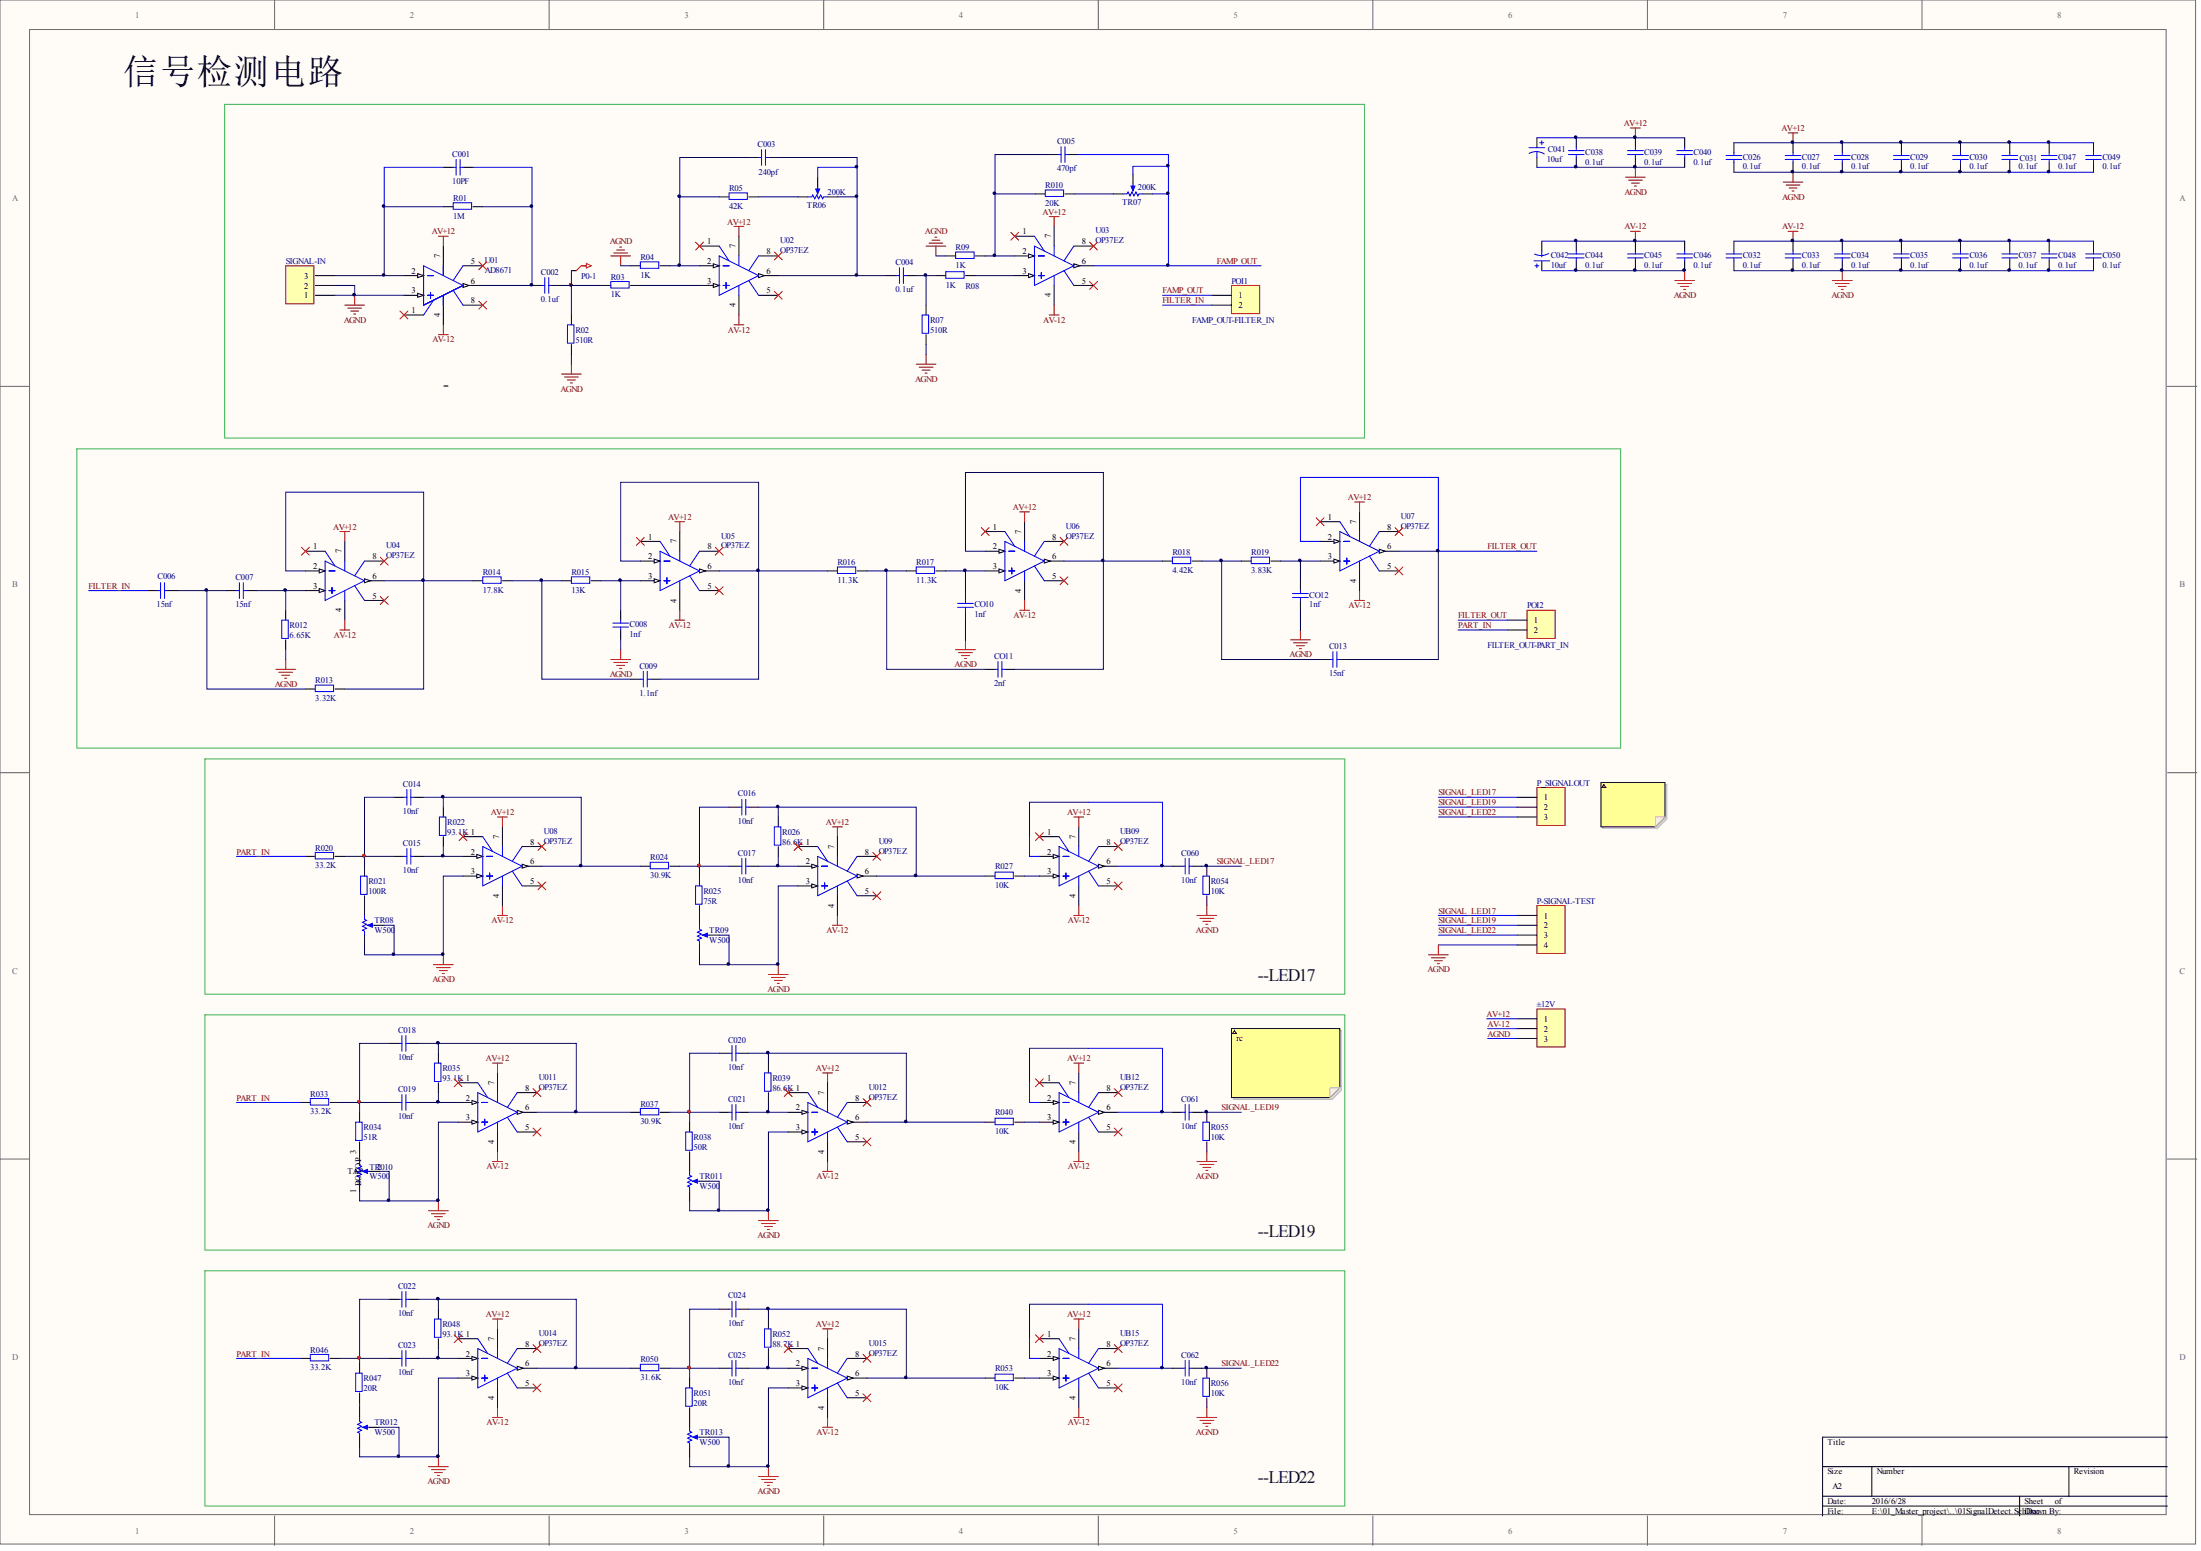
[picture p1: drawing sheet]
# Altium project 01SignalDetect.PrjPcb
1 sheet, 124 parts. Net scope: global (net labels, ports and power ports of the same name join across sheets).
Board file: 01SignalDetect.PcbDoc

## Sheet 01SignalDetect.SchDoc
size A2

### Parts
C001  value 10PF  [CC0805]  (hidden comment: Cap)
C002  value 0.1uf  [CC0805]  (hidden comment: Cap)
C003  value 240pf  [CC0805]  (hidden comment: Cap)
C004  value 0.1uf  [CC0805]  (hidden comment: Cap)
C005  value 470pf  [CC0805]  (hidden comment: Cap)
C006  value 15nf  [CC0805]  (hidden comment: Cap)
C007  value 15nf  [CC0805]  (hidden comment: Cap)
C008  value 1nf  [CC0805]  (hidden comment: Cap)
C009  value 1.1nf  [CC0805]  (hidden comment: Cap)
C013  value 15nf  [CC0805]  (hidden comment: Cap)
C014  value 10nf  [校正电容]  (hidden comment: Cap)
C015  value 10nf  [校正电容]  (hidden comment: Cap)
C016  value 10nf  [校正电容]  (hidden comment: Cap)
C017  value 10nf  [校正电容]  (hidden comment: Cap)
C018  value 10nf  [校正电容]  (hidden comment: Cap)
C019  value 10nf  [校正电容]  (hidden comment: Cap)
C020  value 10nf  [校正电容]  (hidden comment: Cap)
C021  value 10nf  [校正电容]  (hidden comment: Cap)
C022  value 10nf  [校正电容]  (hidden comment: Cap)
C023  value 10nf  [校正电容]  (hidden comment: Cap)
C024  value 10nf  [校正电容]  (hidden comment: Cap)
C025  value 10nf  [校正电容]  (hidden comment: Cap)
C026  value 0.1uf  [CC0805]  (hidden comment: Cap)
C027  value 0.1uf  [CC0805]  (hidden comment: Cap)
C028  value 0.1uf  [CC0805]  (hidden comment: Cap)
C029  value 0.1uf  [CC0805]  (hidden comment: Cap)
C030  value 0.1uf  [CC0805]  (hidden comment: Cap)
C031  value 0.1uf  [CC0805]  (hidden comment: Cap)
C032  value 0.1uf  [CC0805]  (hidden comment: Cap)
C033  value 0.1uf  [CC0805]  (hidden comment: Cap)
C034  value 0.1uf  [CC0805]  (hidden comment: Cap)
C035  value 0.1uf  [CC0805]  (hidden comment: Cap)
C036  value 0.1uf  [CC0805]  (hidden comment: Cap)
C037  value 0.1uf  [CC0805]  (hidden comment: Cap)
C038  value 0.1uf  [CC0805]  (hidden comment: Cap)
C039  value 0.1uf  [CC0805]  (hidden comment: Cap)
C040  value 0.1uf  [CC0805]  (hidden comment: Cap)
C041  value 10uf  [4*4.5 贴片电解电容]  (hidden comment: Cap Pol1)
C042  value 10uf  [4*4.5 贴片电解电容]  (hidden comment: Cap Pol1)
C044  value 0.1uf  [CC0805]  (hidden comment: Cap)
C045  value 0.1uf  [CC0805]  (hidden comment: Cap)
C046  value 0.1uf  [CC0805]  (hidden comment: Cap)
C047  value 0.1uf  [CC0805]  (hidden comment: Cap)
C048  value 0.1uf  [CC0805]  (hidden comment: Cap)
C049  value 0.1uf  [CC0805]  (hidden comment: Cap)
C050  value 0.1uf  [CC0805]  (hidden comment: Cap)
C060  value 10nf  [CC0805]  (hidden comment: Cap)
C061  value 10nf  [CC0805]  (hidden comment: Cap)
C062  value 10nf  [CC0805]  (hidden comment: Cap)
CO10  value 1nf  [CC0805]  (hidden comment: Cap)
CO11  value 2nf  [CC0805]  (hidden comment: Cap)
CO12  value 1nf  [CC0805]  (hidden comment: Cap)
P0-1  测试点  [Text_PAD]  (value not drawn)
P-SIGNAL-TEST  信号处理输出测试点  [HDR1X4]
P_SIGNALOUT  信号处理输出  [HDR1X3H]
POI1  FAMP_OUT-FILTER_IN跳针  [HDR1X2]
POI2  FILTER_OUT-PART_IN跳针  [HDR1X2]
R01  value 1M  [AXIAL-0.4]  (hidden comment: Res2)
R02  value 510R  [0805]  (hidden comment: Res2)
R03  value 1K  [0805]  (hidden comment: Res2)
R04  value 1K  [0805]  (hidden comment: Res2)
R05  value 42K  [0805]  (hidden comment: Res2)
R07  value 510R  [0805]  (hidden comment: Res2)
R08  value 1K  [0805]  (hidden comment: Res2)
R09  value 1K  [0805]  (hidden comment: Res2)
R010  value 20K  [0805]  (hidden comment: Res2)
R012  value 6.65K  [0805]  (hidden comment: Res2)
R013  value 3.32K  [0805]  (hidden comment: Res2)
R014  value 17.8K  [0805]  (hidden comment: Res2)
R015  value 13K  [0805]  (hidden comment: Res2)
R016  value 11.3K  [0805]  (hidden comment: Res2)
R017  value 11.3K  [0805]  (hidden comment: Res2)
R018  value 4.42K  [0805]  (hidden comment: Res2)
R019  value 3.83K  [0805]  (hidden comment: Res2)
R020  value 33.2K  [0805]  (hidden comment: Res2)
R021  value 100R  [0805]  (hidden comment: Res2)
R022  value 93.1K  [0805]  (hidden comment: Res2)
R024  value 30.9K  [0805]  (hidden comment: Res2)
R025  value 75R  [0805]  (hidden comment: Res2)
R026  value 86.6K  [0805]  (hidden comment: Res2)
R027  value 10K  [0805]  (hidden comment: Res2)
R033  value 33.2K  [0805]  (hidden comment: Res2)
R034  value 51R  [0805]  (hidden comment: Res2)
R035  value 93.1K  [0805]  (hidden comment: Res2)
R037  value 30.9K  [0805]  (hidden comment: Res2)
R038  value 50R  [0805]  (hidden comment: Res2)
R039  value 86.6K  [0805]  (hidden comment: Res2)
R040  value 10K  [0805]  (hidden comment: Res2)
R046  value 33.2K  [0805]  (hidden comment: Res2)
R047  value 20R  [0805]  (hidden comment: Res2)
R048  value 93.1K  [0805]  (hidden comment: Res2)
R050  value 31.6K  [0805]  (hidden comment: Res2)
R051  value 20R  [0805]  (hidden comment: Res2)
R052  value 88.7K  [0805]  (hidden comment: Res2)
R053  value 10K  [0805]  (hidden comment: Res2)
R054  value 10K  [0805]  (hidden comment: Res2)
R055  value 10K  [0805]  (hidden comment: Res2)
R056  value 10K  [0805]  (hidden comment: Res2)
SIGNAL-IN  探测器信号输入  [HDR1X3H]
TR06  value 200K  [VR5]  (hidden comment: RPot)
TR07  value 200K  [VR5]  (hidden comment: RPot)
TR08  value W500  [VR5]  (hidden comment: RPot)
TR09  value W500  [VR5]  (hidden comment: RPot)
TR010  value W500  [VR5]  (hidden comment: RPot)
TR011  value W500  [VR5]  (hidden comment: RPot)
TR012  value W500  [VR5]  (hidden comment: RPot)
TR013  value W500  [VR5]  (hidden comment: RPot)
U01  AD8671  [SO-8-N]
U02  OP37EZ  [SO-8-N]
U03  OP37EZ  [SO-8-N]
U04  OP37EZ  [SO-8-N]
U05  OP37EZ  [SO-8-N]
U06  OP37EZ  [SO-8-N]
U07  OP37EZ  [SO-8-N]
U08  OP37EZ  [SO-8-N]
U09  OP37EZ  [SO-8-N]
U011  OP37EZ  [SO-8-N]
U012  OP37EZ  [SO-8-N]
U014  OP37EZ  [SO-8-N]
U015  OP37EZ  [SO-8-N]
UB09  OP37EZ  [SO-8-N]
UB12  OP37EZ  [SO-8-N]
UB15  OP37EZ  [SO-8-N]
±12V  信号处理板连接  [HDR1X3H]

### Blocks framed on the sheet
二阶带通滤波器--LED17: C014 C015 C016 C017 C060 R020 R021 R022 R024 R025 R026 R027 R054 TR08 TR09 U08 U09 UB09
二阶带通滤波器--LED19: C018 C019 C020 C021 C061 R033 R034 R035 R037 R038 R039 R040 R055 TR010 TR011 U011 U012 UB12
二阶带通滤波器--LED22: C022 C023 C024 C025 C062 R046 R047 R048 R050 R051 R052 R053 R056 TR012 TR013 U014 U015 UB15

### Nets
AGND: C008.2 C026.2 C027.2 C028.2 C029.2 C030.2 C031.2 C032.2 C033.2 C034.2 C035.2 C036.2 C037.2 C038.2 C039.2 C040.2 C041.2 C042.1 C044.2 C045.2 C046.2 C047.2 C048.2 C049.2 C050.2 CO10.1 CO12.1 P-SIGNAL-TEST.4 R02.1 R04.1 R07.1 R09.1 R012.1 R054.2 R055.2 R056.2 SIGNAL-IN.1 SIGNAL-IN.2 TR08.1(TOP) TR08.2(TAP) TR09.1(TOP) TR09.2(TAP) TR010.1(TOP) TR010.2(TAP) TR011.1(TOP) TR011.2(TAP) TR012.1(TOP) TR012.2(TAP) TR013.1(TOP) TR013.2(TAP) U01.3(IN+) U08.3(IN+) U09.3(IN+) U011.3(IN+) U012.3(IN+) U014.3(IN+) U015.3(IN+) ±12V.3
AV+12: C026.1 C027.1 C028.1 C029.1 C030.1 C031.1 C038.1 C039.1 C040.1 C041.1 C047.1 C049.1 U01.7(V+) U02.7(V+) U03.7(V+) U04.7(V+) U05.7(V+) U06.7(V+) U07.7(V+) U08.7(V+) U09.7(V+) U011.7(V+) U012.7(V+) U014.7(V+) U015.7(V+) UB09.7(V+) UB12.7(V+) UB15.7(V+) ±12V.1
AV-12: C032.1 C033.1 C034.1 C035.1 C036.1 C037.1 C042.2 C044.1 C045.1 C046.1 C048.1 C050.1 U01.4(V-) U02.4(V-) U03.4(V-) U04.4(V-) U05.4(V-) U06.4(V-) U07.4(V-) U08.4(V-) U09.4(V-) U011.4(V-) U012.4(V-) U014.4(V-) U015.4(V-) UB09.4(V-) UB12.4(V-) UB15.4(V-) ±12V.2
FAMP_OUT: C005.1 POI1.1 TR07.1(TOP) TR07.2(TAP) U03.6(OUT)
FILTER_IN: C006.2 POI1.2
FILTER_OUT: C013.1 POI2.1 U07.2(IN-) U07.6(OUT)
PART_IN: POI2.2 R020.1 R033.1 R046.1
SIGNAL_LED17: C060.2 P-SIGNAL-TEST.1 P_SIGNALOUT.1 R054.1
SIGNAL_LED19: C061.2 P-SIGNAL-TEST.2 P_SIGNALOUT.2 R055.1
SIGNAL_LED22: C062.2 P-SIGNAL-TEST.3 P_SIGNALOUT.3 R056.1
NetC001_1: C001.1 C002.2 R01.2 U01.6(OUT)
NetC001_2: C001.2 R01.1 SIGNAL-IN.3 U01.2(IN-)
NetC002_1: C002.1 P0-1.0 R02.2 R03.1
NetC003_1: C003.1 C004.2 TR06.1(TOP) TR06.2(TAP) U02.6(OUT)
NetC003_2: C003.2 R04.2 R05.1 U02.2(IN-)
NetC004_1: C004.1 R07.2 R08.1
NetC005_2: C005.2 R09.2 R010.1 U03.2(IN-)
NetC006_1: C006.1 C007.2 R013.2
NetC007_1: C007.1 R012.2 U04.3(IN+)
NetC008_1: C008.1 R015.1 U05.3(IN+)
NetC009_1: C009.1 R016.1 U05.2(IN-) U05.6(OUT)
NetC009_2: C009.2 R014.2 R015.2
NetC013_2: C013.2 R018.2 R019.1
NetC014_1: C014.1 R022.2 R024.1 U08.6(OUT)
NetC014_2: C014.2 C015.2 R020.2 R021.2
NetC015_1: C015.1 R022.1 U08.2(IN-)
NetC016_1: C016.1 R026.2 R027.2 U09.6(OUT)
NetC016_2: C016.2 C017.2 R024.2 R025.2
NetC017_1: C017.1 R026.1 U09.2(IN-)
NetC018_1: C018.1 R035.2 R037.1 U011.6(OUT)
NetC018_2: C018.2 C019.2 R033.2 R034.2
NetC019_1: C019.1 R035.1 U011.2(IN-)
NetC020_1: C020.1 R039.2 R040.2 U012.6(OUT)
NetC020_2: C020.2 C021.2 R037.2 R038.2
NetC021_1: C021.1 R039.1 U012.2(IN-)
NetC022_1: C022.1 R048.2 R050.1 U014.6(OUT)
NetC022_2: C022.2 C023.2 R046.2 R047.2
NetC023_1: C023.1 R048.1 U014.2(IN-)
NetC024_1: C024.1 R052.2 R053.2 U015.6(OUT)
NetC024_2: C024.2 C025.2 R050.2 R051.2
NetC025_1: C025.1 R052.1 U015.2(IN-)
NetC060_1: C060.1 UB09.2(IN-) UB09.6(OUT)
NetC061_1: C061.1 UB12.2(IN-) UB12.6(OUT)
NetC062_1: C062.1 UB15.2(IN-) UB15.6(OUT)
NetCO10_2: CO10.2 R017.2 U06.3(IN+)
NetCO11_1: CO11.1 R018.1 U06.2(IN-) U06.6(OUT)
NetCO11_2: CO11.2 R016.2 R017.1
NetCO12_2: CO12.2 R019.2 U07.3(IN+)
NetR03_2: R03.2 U02.3(IN+)
NetR05_2: R05.2 TR06.3(BOT)
NetR08_2: R08.2 U03.3(IN+)
NetR010_2: R010.2 TR07.3(BOT)
NetR013_1: R013.1 R014.1 U04.2(IN-) U04.6(OUT)
NetR021_1: R021.1 TR08.3(BOT)
NetR025_1: R025.1 TR09.3(BOT)
NetR027_1: R027.1 UB09.3(IN+)
NetR034_1: R034.1 TR010.3(BOT)
NetR038_1: R038.1 TR011.3(BOT)
NetR040_1: R040.1 UB12.3(IN+)
NetR047_1: R047.1 TR012.3(BOT)
NetR051_1: R051.1 TR013.3(BOT)
NetR053_1: R053.1 UB15.3(IN+)

Not connected (* = marked no-connect by the designer): U01 1(BAL)* 5(NC)* 8(BAL)*; U02 1(VOSTRIM)* 5(NC)* 8(VOSTRIM)*; U03 1(VOSTRIM)* 5(NC)* 8(VOSTRIM)*; U04 1(VOSTRIM)* 5(NC)* 8(VOSTRIM)*; U05 1(VOSTRIM)* 5(NC)* 8(VOSTRIM)*; U06 1(VOSTRIM)* 5(NC)* 8(VOSTRIM)*; U07 1(VOSTRIM)* 5(NC)* 8(VOSTRIM)*; U08 1(VOSTRIM)* 5(NC)* 8(VOSTRIM)*; U09 1(VOSTRIM)* 5(NC)* 8(VOSTRIM)*; U011 1(VOSTRIM)* 5(NC)* 8(VOSTRIM)*; U012 1(VOSTRIM)* 5(NC)* 8(VOSTRIM)*; U014 1(VOSTRIM)* 5(NC)* 8(VOSTRIM)*; U015 1(VOSTRIM)* 5(NC)* 8(VOSTRIM)*; UB09 1(VOSTRIM)* 5(NC)* 8(VOSTRIM)*; UB12 1(VOSTRIM)* 5(NC)* 8(VOSTRIM)*; UB15 1(VOSTRIM)* 5(NC)* 8(VOSTRIM)*

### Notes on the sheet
- 信号检测电路
- (near C001) 低通滤波器截止频率为：15.9hkz
- (near C003) 低通滤波器截止频率为：15.7hkz
  阻值越大，截止频率越小
- (near R02) 高通滤波器截止频率为3.12Khz
- 第一级：电流-电压转换器
- 第二级：同相放大器
- 第三级：同相放大器
- 前置放大器电路
- 二阶低通滤波器
- 二阶宽带带通滤波器
- 地线通过其他接口引出
- rc滤波器，高通还是低通，根据需要来定！！此处参数先不做考虑
